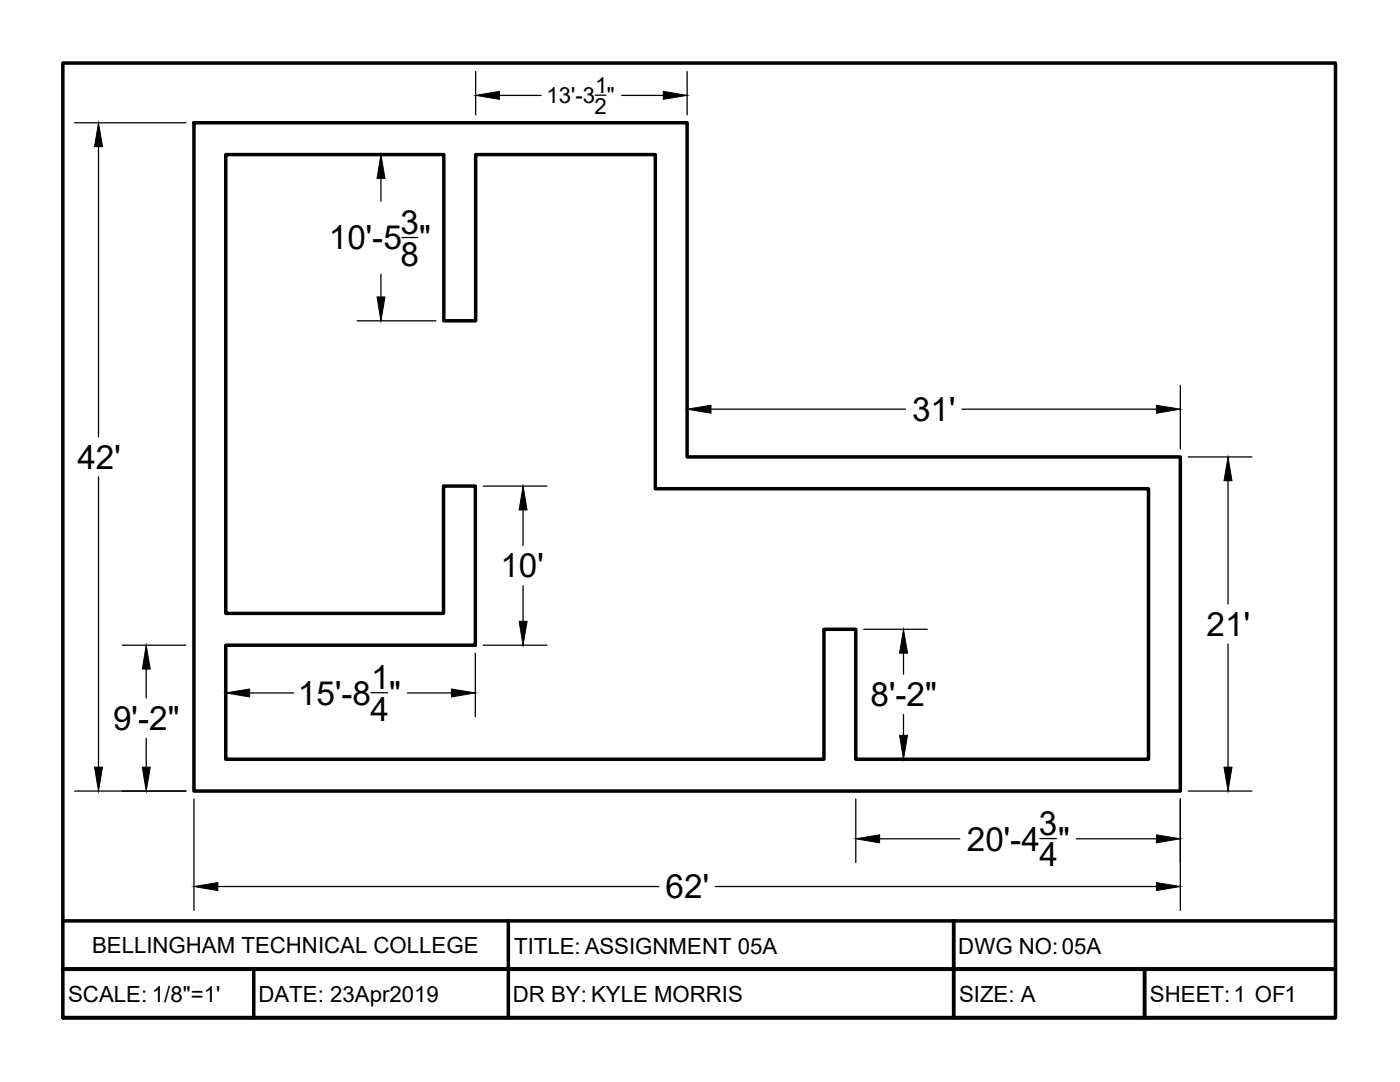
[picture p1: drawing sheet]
<svg xmlns="http://www.w3.org/2000/svg" width="279mm" height="216mm" viewBox="0 0 279 216" stroke-linecap="round" stroke-linejoin="round" font-family="sans-serif">
<!-- layer: TitleBox -->
<path d="M12.5 183.8h254M50.6 193.4v9.7M101.4 183.8v19.3M190.3 183.8v19.3zM228.4 193.4v9.7M266.5 193.4h-254h254M12.5 203.1v-190.5h254v190.5h-254h254" fill="none" stroke="#000" stroke-width=".7"/>
<!-- layer: Object -->
<path d="M38.7 24.5h98.4v66.7h98.5v66.6h-196.9zM45.1 30.8h43.5v33.2h6.3v-33.2h35.9v66.7h98.4v54h-58.4v-25.9h-6.4v25.9h-119.3v-22.8h49.8v-31.7h-6.4v25.4h-43.4z" fill="none" stroke="#000" stroke-width=".7"/>
<!-- layer: Dimensions -->
<g fill="none" stroke="#000" stroke-width=".25">
<path d="M94.9 14.3v8.6M99.7 19h8.3M118.8 19h2.1M124.1 19h8.3M137.1 14.3v8.6M14.9 24.5h22.2M19.7 29.3v57.9M71.3 30.8h15.7M76 35.6v4.5M76 54.7v4.6M80.2 47.4h3.1M71.3 64h15.7"/>
<path d="M137.1 76.9v12.7M235.6 76.9v12.7M19.7 95.2v57.9M96.4 97h12.7M141.9 81.6h38.8M192 81.6h38.8M237.1 91.2h12.7M245.1 95.9v24.6M104.4 101.8v7M104.4 116.9v7.1M24.4 128.7h12.7M29.2 133.5v5.8"/>
<path d="M45.1 130.3v12.7M49.8 138.3h8.8M74.1 138.2h3.3M81.3 138.3h8.8M94.9 130.3v12.7M96.4 128.7h12.7M172.4 125.6h12.7M180.3 130.3v4.2M245.1 128.5v24.6M14.9 157.8h22.2M29.2 147.3v5.8M38.7 159.4v22.3"/>
<path d="M170.8 159.4v12.7M172.4 151.5h12.7M180.3 142.5v4.2M235.6 159.4v22.3M237.1 157.8h12.7M43.5 176.9h88M142.8 176.9h88M175.5 167.4h16.1M207.5 167.3h3.3M214.8 167.4h16"/>
</g>
<g fill="#000" stroke="#000" stroke-width=".2">
<path d="M94.9 19l4.8-.8v1.6zM132.4 18.2l4.7 .8-4.7 .8zM19.7 24.5l.8 4.8h-1.6zM76 30.8l.8 4.8h-1.6zM75.2 59.3h1.6l-.8 4.7zM137.1 81.6l4.8-.7v1.6zM230.8 80.9l4.8 .7-4.8 .9zM245.1 91.2l.8 4.7h-1.6zM104.4 97l.8 4.8h-1.6zM29.2 128.7l.8 4.8h-1.6zM45.1 138.3l4.7-.8v1.6zM90.1 137.5l4.8 .8-4.8 .8z"/>
<path d="M103.6 124h1.6l-.8 4.7zM180.3 125.6l.8 4.7h-1.6zM18.9 153.1h1.6l-.8 4.7zM28.4 153.1h1.6l-.8 4.7zM179.5 146.7h1.6l-.8 4.8zM244.3 153.1h1.6l-.8 4.7zM38.7 176.9l4.8-.8v1.6zM170.8 167.4l4.7-.8v1.6zM230.8 166.6l4.8 .8-4.8 .8zM230.8 176.1l4.8 .8-4.8 .8z"/>
</g>
<g font-size="6.7">
<text x="79.9" y="46.6">3</text>
<text x="65.6" y="49.8">10'-5 &quot;</text>
<text x="79.9" y="53.1">8</text>
<text x="182" y="84">31'</text>
<text x="15.4" y="93.6">42'</text>
<text x="99.9" y="115.2">10'</text>
<text x="240.8" y="126.9">21'</text>
<text x="74.1" y="137.4">1</text>
<text x="59.5" y="140.6">15'-8 &quot;</text>
<text x="74" y="143.8">4</text>
<text x="173.7" y="140.9">8'-2&quot;</text>
<text x="22.6" y="145.6">9'-2&quot;</text>
<text x="207.3" y="166.5">3</text>
<text x="192.9" y="169.7">20'-4 &quot;</text>
<text x="207.4" y="172.9">4</text>
<text x="132.8" y="179.2">62'</text>
</g>
<g font-size="4.4">
<text x="109.1" y="20.6">13'-3 &quot;</text>
<text x="118.7" y="22.7">2</text>
<text x="118.8" y="18.5">1</text>
<text x="18.4" y="190.2">BELLINGHAM TECHNICAL COLLEGE</text>
<text x="102.6" y="190.4">TITLE: ASSIGNMENT 05A</text>
<text x="191.3" y="190.3">DWG NO:05A</text>
<text x="13.6" y="200">SCALE: 1/8&quot;=1'</text>
<text x="51.6" y="200">DATE: 23Apr2019</text>
<text x="102.4" y="200">DR BY: KYLE MORRIS</text>
<text x="191.4" y="200">SIZE: A</text>
<text x="229.5" y="200">SHEET:1 OF1</text>
</g>
</svg>
